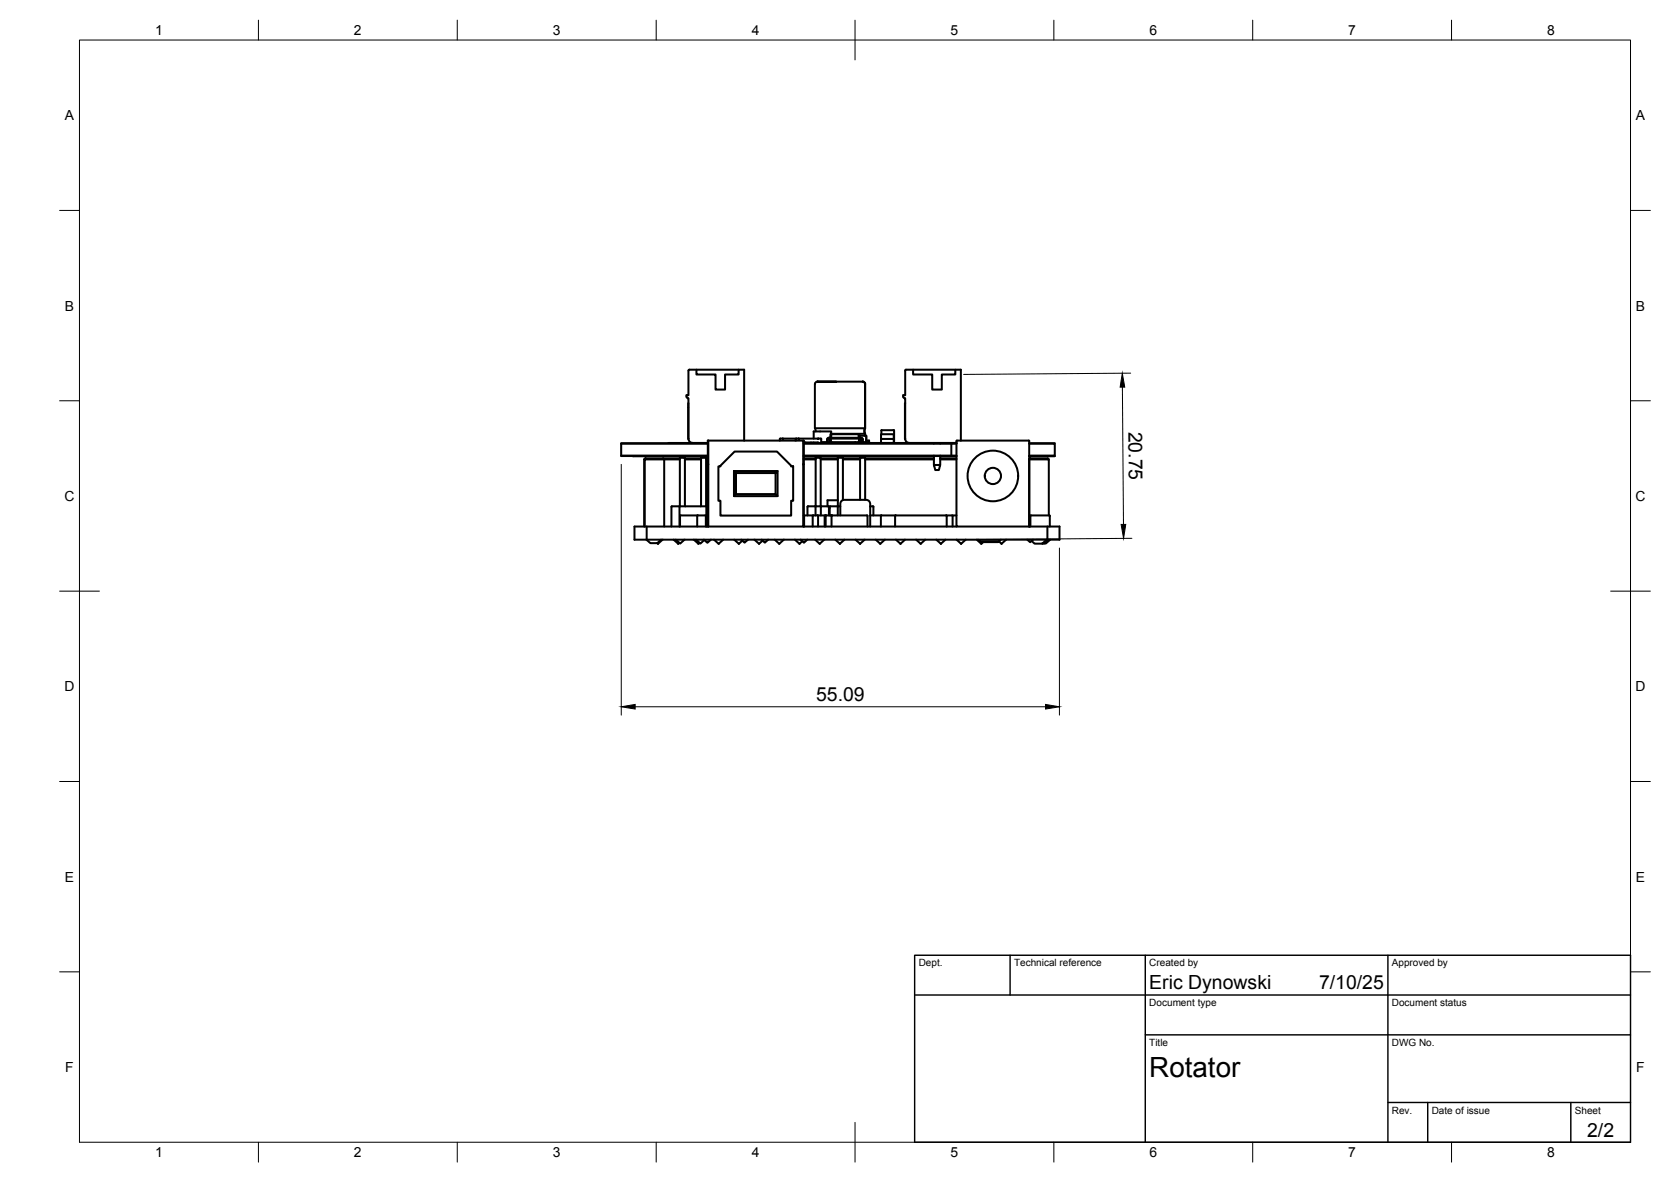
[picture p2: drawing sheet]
<svg xmlns="http://www.w3.org/2000/svg" width="420mm" height="297mm" viewBox="0 0 420 297" stroke-linecap="round" stroke-linejoin="round" font-family="sans-serif">
<!-- layer: Visible -->
<g fill="none" stroke="#000" stroke-width=".51">
<path d="M175.1 92.9v1.2h4.8v3.8h2.4v-3.8h3.4v-1.2M205.5 95.9l-.4 .2-.2 .4v11.1M210.2 95.9h-4.7h11.4M210.2 95.9h.1M229.6 92.9v1.2h4.8v3.8h2.4v-3.8h3.4v-1.2M156.2 111.4h21.8M156.2 114.6h21.8M159.1 114.6h18.9M162 115.5v16.8M162.3 115.2l-.3 .3M166.8 115.2l.2 .3M167 115.5h-4.9v16.8"/>
<path d="M167 115.5h3.9M167 115.5v16.8M170.9 115h1.3v12.1l.1 .1M170.9 115.2h-8.7l-.2 .3M170.9 115l.3-.2h.8l.2 .2M170.9 115v12.1M172.2 115.5h4.1M172.2 115.2h4.1M173 100.1l.1 10.2M173 100.1l-.3-.2-.1-.6h.5l.1-6.3 13.9-.1v17.8M173.1 101.3v9M173.1 110.3a1.01 1.01 0 0 0 1 1h3.9h-9.9"/>
<path d="M176.3 115h1.2v12.1l.2 .1M176.3 115l.2-.2h.8l.2 .2M176.3 115v12.1M177.5 115.5h.5M177.5 115.2h.5M178 111.5h-21.8v3h21.8M178.1 110.7h23.9v21.6h-23.9M178.1 116.7h-.1v15.6M178.1 116.6l-.1 .1M178.1 110.7v21.6M178.1 110.7h-.1v5.9M180.6 117.2h.5l3.6-3.7h10.7l3.5 3.7h.5v8.6h-.5v3.8h-17.8v-3.8h-.5z"/>
<path d="M184.6 118.4h10.9v6.3h-10.9zM184.6 118.4l.5 .5M185.1 118.9h9.9v5.3h-9.9zM195.5 118.4l-.5 .5M200.2 110.2l-.1 .5M200.8 110.2l.1 .1 5.5-.1v1.1M200.9 110.2h-4.7l-.1 .5M202 110.7h.1v5.9h-.1M202.1 111.2l3.7 .1h-1.2M202.1 116.6l-.1 .1M202.1 114.6h32.7M202.1 114.6h38.4"/>
<path d="M202.1 114.5h38.4M202.1 115.5h3M202.1 115.2h3M202.1 116.7v15.6M202.1 111.4h38.4M202.1 111.5h38.4M202.4 111.3h-.3h15.1M202.5 111.2l-.1 .1M203.9 111.2l.7 .1M204.6 111.2v.1M204.9 107.6h12.6M204.9 107.6l.2 .8"/>
<path d="M205.1 115h1.3v12.1l.1 .1M205.1 115v12.1l-.1 .1M205.1 115l.2-.2h.8l.3 .2M206.4 115.5h4.3M206.4 115.2h4.3M208 110.9l-.2 .2h-1.1v.2h1.1M208.2 110.9l-.4 .4M208.3 110.2h.6l.1 .9M208.3 110h.3M208.4 110.2l-.2 .2v.5M208.4 110l-.4 .2v.7M208.6 110l.1 1.1h7.5l.2-.9h-.4v-.2h-7.1"/>
<path d="M208.6 110h.3v.2h7.1l-.1 .9M208.7 110l.2-.9h.1v.9M209 109h8.5M209 109.1v-.7h-4.4v1.8M209 109.1h7.1l.1 .9M210.7 115l.2-.2h.8l.2 .2M211.9 115h-1.2v12.1M211.9 115.5h4.4M211.9 115.2h4.4M211.9 115v10.7M215 111.1v.2M215.9 109.1v.9"/>
<path d="M216 110l.7 .3v.6M216.1 109.5h1.7v1.6M216.3 115l.2-.2h.8l.2 .2M216.4 110l.5 .2 .1 .7M216.8 110.9l.4 .4M217 110.9l.2 .2M217.1 111.1h1.1v.2h-10.4M217.2 111.3h23.3M217.5 107.6v-11.1l-.2-.4-.4-.2a.61 .61 0 0 1 .7 .6l-.1 11.1M217.5 109v.5M217.5 109h.1M217.5 107.6h.1"/>
<path d="M217.5 107.6a1.32 1.32 0 0 0 0 1.4M217.5 115h-1.2v10.6M217.5 115v10.6M217.5 115.5h17.3M217.5 115.2h17.3M217.8 109.5v1.2h.7v.6h-.3M218.5 110.7v.6M221.5 110.3v1h3.2v-2.2h-3.2v1.2h3.2M221.6 109.1l.1-1h3l.1 2.1M224.7 110.2v1.1M227.6 101.3v9M227.6 110.3a1.01 1.01 0 0 0 1 1"/>
<path d="M227.6 110.3v-10.2l-.4-.2-.1-.6h.5l.1-6.3 13.9-.1v17.8M233.7 111.3h1.5M234.8 114.5l.1 2.5M234.8 111.3v.2M234.9 117l.3 1.1h.9l.2-1.1M234.9 117l.1-.2h1.2l.2 .2M235.2 111.3h1.6M236.4 114.5l-.1 2.5M236.4 111.3v.2M236.4 115.5h4.1M236.4 115.2h4.1M236.4 114.6h4.1"/>
<path d="M239.2 111.5v3M240.5 110.9v21.4h18.3M240.6 110.7h18.1M240.6 110.7l-.1 .1M258.7 110.7l.1 .1M258.8 114.6h6.4M258.8 111.5h6.4v3h-6.4M258.8 115.5h.1M258.8 115.5l.2-.3h4.5l.2 .3M258.8 110.9v21.4M258.8 111.4h6.4M258.8 115.5h4.9v14"/>
<path d="M162.5 135.6l1 .9h1.8M162.6 132.3v3.3M165.3 136.5l.1 .1M165.4 136.6h.1M166.2 135.6l-.9 .9M166.6 135.6l-1.1 1M169.4 135.6l1.1 1M169.9 135.6l1.1 1 1.1-1M170.5 136.6h.1M170.8 136.4l-.3 .2M170.9 127.2v5.1M171 127.1l-.2 .1"/>
<path d="M171 129.7v2.6M171.1 129.5h6.3M171.1 129.5l-.1 .1M174.5 135.6l1.1 1 .3-.2M175 135.6l1.1 1 1-.9M175.3 129.7v2.6M175.4 129.5l-.1 .1M176.3 127.1l-.1 .1M177 135.6l.9 .8 .9-.8M177.4 129.5l.1 .1M177.5 129.7v2.6M177.6 127.2v.2"/>
<path d="M177.6 127.4v4.9M178 127.2l-9.1 .1-.1 5M178.1 132.3h-18.6v3.3h106.9v-3.3h-7.6M179.5 135.6l1.2 1 1.1-1M184.6 135.6l1.2 1 .9-.7M185.1 124.2l-.5 .5M186.4 135.6l.8 .8 .9-.8M189.7 135.6l1.1 1 .9-.7M191.5 135.6l.8 .8 .8-.8M194.8 135.6l1.1 1M195 124.2l.5 .5M195.9 136.6h.1"/>
<path d="M197.1 135.6l-1.1 1M199.9 135.6l1.1 1M201 136.6h.1M201.3 135.6l.8 .8 .9-.8M201.7 136l-.7 .6M202 132.3h38.5M202.1 129.5h15.9M202.1 129.5l.1 .1M202.2 129.7v2.6M203 129.5l.2-2.3 5.2 .1v2.2M204.3 129.7v2.6M204.5 129.5l-.2 .1"/>
<path d="M205 135.6l1.1 1 1.1-1M205.1 127.2v2.3M205.6 129.5l.1 .1M205.7 129.7v2.6M206.3 127.2l.1 2.3M207.3 129.7v2.6M207.5 129.5l-.2 .1M207.6 129.7v2.6M207.7 129.5l-.1 .1M208.4 127.7h.2M209 129.5l.1 .1M209.1 129.7v2.6"/>
<path d="M209.2 129.5l-.1 .1M210 135.6l1.2 1 1.1-1M210.7 125.7h-2.6v1.5M210.7 127.1l-.1 .1M210.7 127.2v2.3M211.3 129.5v-2.9a1.18 1.18 0 0 1 1.6-1h4.2a1.25 1.25 0 0 1 1.7 1v5.7M211.3 127.2l-2.6 .1-.1 2.2M215.1 135.6l1.1 1 1.2-1M218 129.5l.1 .1M218.1 129.7v2.6M218.8 129.5h21.7M218.8 127.2l.8 .2v2.1"/>
<path d="M220.2 135.6l1.1 1M221.3 136.6h.1M221.5 129.7v2.6M221.6 129.5l-.1 .1M222.5 135.6l-1.1 1M225.1 129.7v2.6M225.2 129.5l-.1 .1M225.3 135.6l1.1 1M226.4 136.6h.1M227.6 135.6l-1.2 1M230.4 135.6l1.1 1 1.1-1M235.4 135.6l1.2 1 1.1-1"/>
<path d="M237.9 129.5l.2 .1M238 129.7v2.6M239.4 129.5l.1 .1M239.5 129.7v2.6M240.5 135.6l1.1 1 1.2-1M245.6 135.6l1.1 1 .5-.4M245.9 135.6l.7 .6h4.4l.2-.2h-4.8M251.2 136.1l.6 .5M251.7 135.6l-.5 .4M251.8 136.6h.1M253 135.6l-1.2 1M258.3 135.6l.7 .7 .7-.7"/>
<path d="M259.1 129.7v2.6M259.2 129.5h4.6M259.2 129.5l-.1 .1M263.2 135.6l-1.1 1h-2l-.7-.7M263.4 132.3v3.3M263.7 135.6l-1 1h-.6M263.9 129.5l.1 .1M264 129.7v2.6M264.1 135.6l-1.1 1h-.9"/>
<circle cx="249.6" cy="119.6" r="6.4"/>
<circle cx="249.7" cy="119.6" r="2.04"/>
</g>
<circle cx="205.5" cy="95.9" r=".25" fill="#000"/>
<!-- layer: BORDER -->
<g fill="none" stroke="#000" stroke-width=".25">
<path d="M20 10.1h390v276.9h-390zM65 5.1v5M115 5.1v5M165 5.1v5M215 5.1v10M265 5.1v5M315 5.1v5M365 5.1v5M15 52.9h5M410 52.9h5M15 100.7h5M410 100.7h5"/>
<path d="M15 148.6h10M405 148.6h10M15 196.4h5M410 196.4h5M15 244.2h5M410 244.2h5M65 287v5M115 287v5M165 287v5M215 282.1v9.9M265 287v5M315 287v5"/>
<path d="M365 287v5"/>
</g>
<!-- layer: TITLEBLOCK -->
<path d="M230 240.1h180v46.9h-180zM230 250h180M254 240.1v9.9M288 240.1v46.9M349 240.1v46.9M288 260.1h122M349 277.1h61M359 277.1v9.9M395 277.1v9.9" fill="none" stroke="#000" stroke-width=".36"/>
<!-- layer: FD_Dimensions -->
<path d="M282.2 97.3l.3 34.5M284.3 93.8l-42 .3M156.2 116.7v63M266.4 137.7v42M284.6 135.3l-42 .3M159.7 177.6h103.2" fill="none" stroke="#000" stroke-width=".25"/>
<path d="M282.2 93.8l.6 3.5h-1.2zM281.9 131.8h1.2l-.6 3.5zM156.2 177.6l3.5-.6v1.2zM262.9 177l3.5 .6-3.5 .6z" fill="#000" stroke="#000" stroke-width=".25"/>
<text font-size="7" x="289" y="270.6">Rotator</text>
<g font-size="4.9">
<text x="283.8" y="108.4" transform="rotate(90 283.8 108.4)">20.75</text>
<text x="205.2" y="176.2">55.09</text>
<text x="289" y="248.5">Eric Dynowski</text>
<text x="331.7" y="248.5">7/10/25</text>
<text x="399.1" y="285.7">2/2</text>
</g>
<g font-size="3.5">
<text x="39" y="8.8">1</text>
<text x="89" y="8.8">2</text>
<text x="139" y="8.8">3</text>
<text x="189" y="8.8">4</text>
<text x="239" y="8.8">5</text>
<text x="289" y="8.8">6</text>
<text x="339" y="8.8">7</text>
<text x="389" y="8.8">8</text>
<text x="16.3" y="30.2">A</text>
<text x="411.3" y="30.2">A</text>
<text x="16.3" y="78">B</text>
<text x="411.3" y="78">B</text>
<text x="16.2" y="125.9">C</text>
<text x="411.2" y="125.9">C</text>
<text x="16.2" y="173.7">D</text>
<text x="411.2" y="173.7">D</text>
<text x="16.3" y="221.6">E</text>
<text x="411.3" y="221.6">E</text>
<text x="16.4" y="269.4">F</text>
<text x="411.4" y="269.4">F</text>
<text x="39" y="290.8">1</text>
<text x="89" y="290.8">2</text>
<text x="139" y="290.8">3</text>
<text x="189" y="290.8">4</text>
<text x="239" y="290.8">5</text>
<text x="289" y="290.8">6</text>
<text x="339" y="290.8">7</text>
<text x="389" y="290.8">8</text>
</g>
<g font-size="2.5">
<text x="231" y="242.9">Dept.</text>
<text x="255" y="242.9">Technical reference</text>
<text x="289" y="242.9">Created by</text>
<text x="350" y="242.9">Approved by</text>
<text x="289" y="252.8">Document type</text>
<text x="350" y="252.8">Document status</text>
<text x="289" y="262.9">Title</text>
<text x="350" y="262.9">DWG No.</text>
<text x="350" y="279.9">Rev.</text>
<text x="360" y="279.9">Date of issue</text>
<text x="396" y="279.9">Sheet</text>
</g>
</svg>
